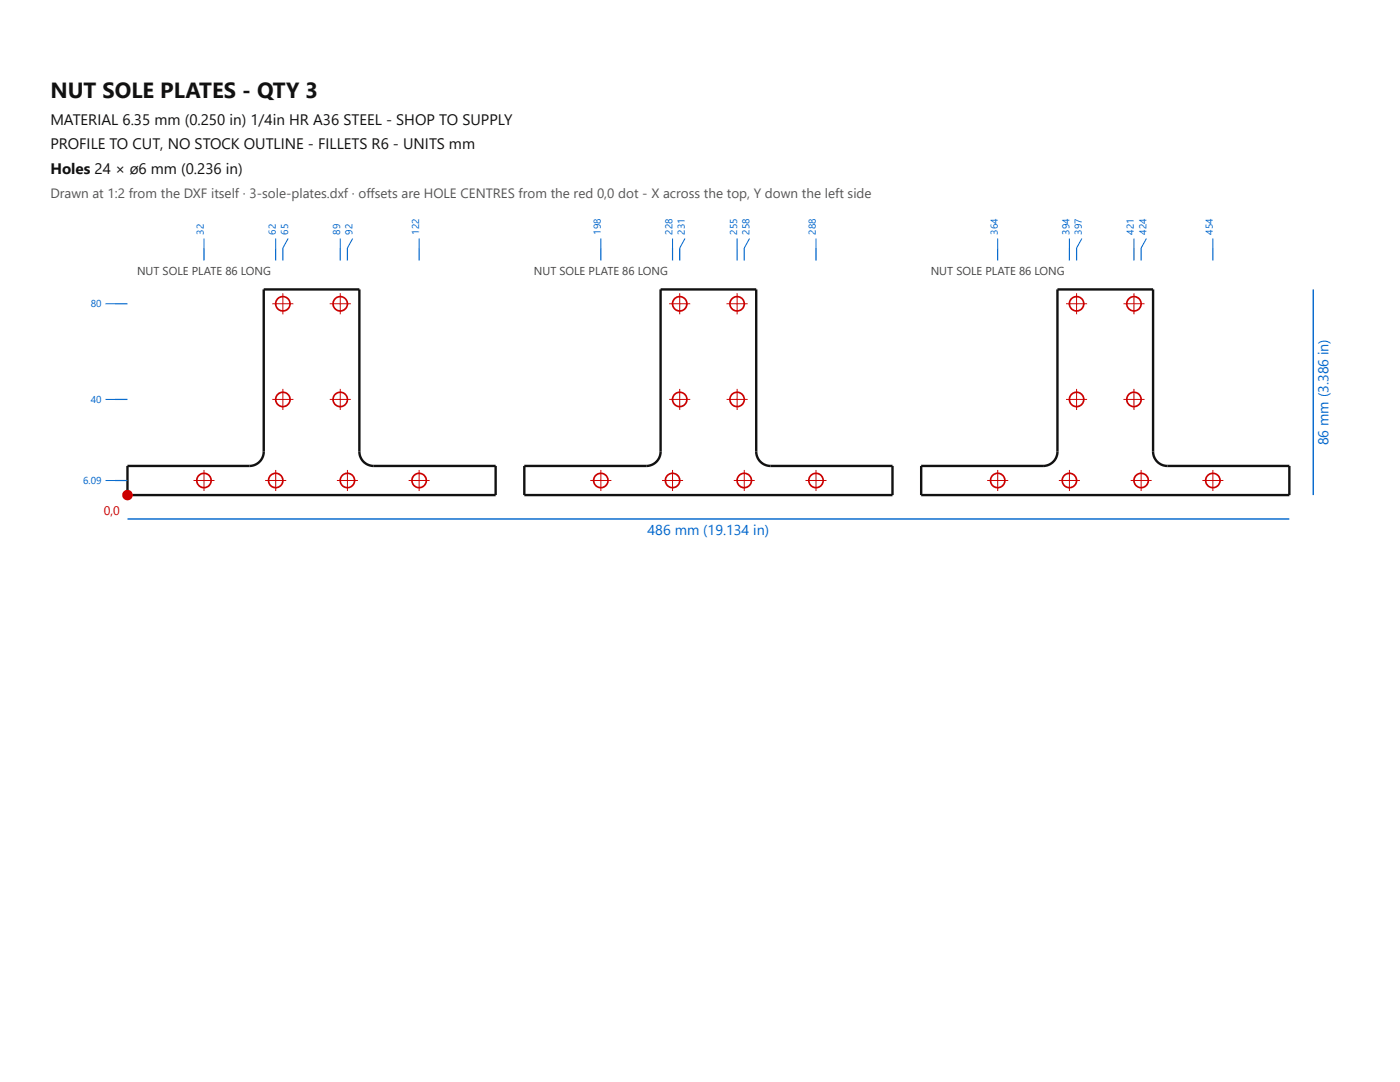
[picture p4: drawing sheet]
<svg xmlns="http://www.w3.org/2000/svg" width="279mm" height="216mm" viewBox="0 0 279 216" stroke-linecap="round" stroke-linejoin="round" font-family="sans-serif">
<path d="M52.6 57.8h19.1v32.3a2.86 2.86 0 0 0 2.9 2.9h24.3v5.8h-73.5v-5.8h24.4a2.86 2.86 0 0 0 2.8-2.9zM131.8 57.8h19.1v32.3a2.86 2.86 0 0 0 2.9 2.9h24.3v5.8h-73.5v-5.8h24.4a2.86 2.86 0 0 0 2.8-2.9zM211 57.8h19.1v32.3a2.86 2.86 0 0 0 2.9 2.9h24.3v5.8h-73.5v-5.8h24.4a2.86 2.86 0 0 0 2.8-2.9z" fill="none" stroke="#111" stroke-width=".48"/>
<g fill="none" stroke="#c00" stroke-width=".33">
<circle cx="56.5" cy="79.7" r="1.43"/>
<circle cx="56.5" cy="60.6" r="1.43"/>
<circle cx="67.9" cy="79.7" r="1.43"/>
<circle cx="67.9" cy="60.6" r="1.43"/>
<circle cx="135.7" cy="79.7" r="1.43"/>
<circle cx="135.7" cy="60.6" r="1.43"/>
<circle cx="147.1" cy="79.7" r="1.43"/>
<circle cx="147.1" cy="60.6" r="1.43"/>
<circle cx="214.9" cy="79.7" r="1.43"/>
<circle cx="214.9" cy="60.6" r="1.43"/>
<circle cx="226.3" cy="79.7" r="1.43"/>
<circle cx="226.3" cy="60.6" r="1.43"/>
<circle cx="40.7" cy="95.9" r="1.43"/>
<circle cx="55" cy="95.9" r="1.43"/>
<circle cx="69.3" cy="95.9" r="1.43"/>
<circle cx="83.6" cy="95.9" r="1.43"/>
<circle cx="119.9" cy="95.9" r="1.43"/>
<circle cx="134.2" cy="95.9" r="1.43"/>
<circle cx="148.5" cy="95.9" r="1.43"/>
<circle cx="162.8" cy="95.9" r="1.43"/>
<circle cx="199.1" cy="95.9" r="1.43"/>
<circle cx="213.4" cy="95.9" r="1.43"/>
<circle cx="227.7" cy="95.9" r="1.43"/>
<circle cx="242" cy="95.9" r="1.43"/>
</g>
<g fill="none" stroke="#c00" stroke-width=".2">
<path d="M56.5 58.5v4.2M67.9 58.5v4.2M135.7 58.5v4.2M147.1 58.5v4.2M214.9 58.5v4.2M226.3 58.5v4.2M54.4 79.7h4.2M54.4 60.6h4.2M56.5 77.6v4.2M65.8 79.7h4.2M65.8 60.6h4.2M67.9 77.6v4.2"/>
<path d="M133.6 79.7h4.2M133.6 60.6h4.2M135.7 77.6v4.2M145 79.7h4.2M145 60.6h4.2M147.1 77.6v4.2M212.8 79.7h4.2M212.8 60.6h4.2M214.9 77.6v4.2M224.2 79.7h4.2M224.2 60.6h4.2M226.3 77.6v4.2"/>
<path d="M38.6 95.9h4.2M40.7 93.8v4.2M52.9 95.9h4.2M55 93.8v4.2M67.2 95.9h4.2M69.3 93.8v4.2M81.5 95.9h4.2M83.6 93.8v4.2M117.8 95.9h4.2M119.9 93.8v4.2M132.1 95.9h4.2M134.2 93.8v4.2"/>
<path d="M146.4 95.9h4.2M148.5 93.8v4.2M160.7 95.9h4.2M162.8 93.8v4.2M197 95.9h4.2M199.1 93.8v4.2M211.3 95.9h4.2M213.4 93.8v4.2M225.6 95.9h4.2M227.7 93.8v4.2M240 95.9h4.1M242 93.8v4.2"/>
</g>
<path d="M262.1 57.8v41M25.4 103.6h231.9" fill="none" stroke="#06c" stroke-width=".29"/>
<circle cx="25.4" cy="98.8" r="1.05" fill="#c00"/>
<g fill="none" stroke="#06c" stroke-width=".24">
<path d="M40.7 49.5v2.5M55 49.5v2.5M56.5 49.5v2.5M67.9 49.5v2.5M69.3 49.5v2.5M83.6 49.5v2.5M119.9 49.5v2.5M134.2 49.5v2.5M135.7 49.5v2.5M147.1 49.5v2.5M148.5 49.5v2.5M162.8 49.5v2.5"/>
<path d="M199.1 49.5v2.5M213.4 49.5v2.5M214.9 49.5v2.5M226.3 49.5v2.5M227.7 49.5v2.5M242 49.5v2.5M23 60.6h2.4M23 79.7h2.4M23 95.9h2.4"/>
</g>
<g fill="none" stroke="#06c" stroke-width=".2">
<path d="M40.7 47.6v1.9M55 47.6v1.9M57.5 47.6l-1 1.9M67.9 47.6v1.9M70.4 47.6l-1.1 1.9M83.6 47.6v1.9M119.9 47.6v1.9M134.2 47.6v1.9M136.7 47.6l-1 1.9M147.1 47.6v1.9M149.6 47.6l-1.1 1.9M162.8 47.6v1.9"/>
<path d="M199.1 47.6v1.9M213.4 47.6v1.9M215.9 47.6l-1 1.9M226.3 47.6v1.9M228.8 47.6l-1.1 1.9M242 47.6v1.9M21 60.6h2M21 79.7h2M21 95.9h2"/>
</g>
<text font-size="4.4" fill="#111" x="10.1" y="19.6">NUT SOLE PLATES - QTY 3</text>
<g font-size="3" fill="#111">
<text x="10.1" y="25">MATERIAL 6.35 mm (0.250 in) 1/4in HR A36 STEEL - SHOP TO SUPPLY</text>
<text x="10.1" y="29.7">PROFILE TO CUT, NO STOCK OUTLINE - FILLETS R6 - UNITS mm</text>
<text x="10.1" y="34.8">Holes 24 × ø6 mm (0.236 in)</text>
</g>
<g font-size="2.9" fill="#06c">
<text x="265.1" y="88.9" transform="rotate(-90 265.1 88.9)">86 mm (3.386 in)</text>
<text x="129.2" y="106.8">486 mm (19.134 in)</text>
</g>
<text font-size="2.7" fill="#555" x="10.1" y="39.6">Drawn at 1:2 from the DXF itself · 3-sole-plates.dxf · offsets are HOLE CENTRES from the red 0,0 dot - X across the top, Y down the left side</text>
<text font-size="2.5" fill="#c00" x="20.7" y="102.8">0,0</text>
<g font-size="2.3" fill="#444">
<text x="27.3" y="54.9">NUT SOLE PLATE 86 LONG</text>
<text x="106.5" y="54.9">NUT SOLE PLATE 86 LONG</text>
<text x="185.7" y="54.9">NUT SOLE PLATE 86 LONG</text>
</g>
<g font-size="2" fill="#06c">
<text x="40.7" y="46.8" transform="rotate(-90 40.7 46.8)">32</text>
<text x="55" y="46.8" transform="rotate(-90 55 46.8)">62</text>
<text x="57.5" y="46.8" transform="rotate(-90 57.5 46.8)">65</text>
<text x="67.9" y="46.8" transform="rotate(-90 67.9 46.8)">89</text>
<text x="70.4" y="46.8" transform="rotate(-90 70.4 46.8)">92</text>
<text x="83.6" y="46.8" transform="rotate(-90 83.6 46.8)">122</text>
<text x="119.9" y="46.8" transform="rotate(-90 119.9 46.8)">198</text>
<text x="134.2" y="46.8" transform="rotate(-90 134.2 46.8)">228</text>
<text x="136.7" y="46.8" transform="rotate(-90 136.7 46.8)">231</text>
<text x="147.1" y="46.8" transform="rotate(-90 147.1 46.8)">255</text>
<text x="149.6" y="46.8" transform="rotate(-90 149.6 46.8)">258</text>
<text x="162.8" y="46.8" transform="rotate(-90 162.8 46.8)">288</text>
<text x="199.1" y="46.8" transform="rotate(-90 199.1 46.8)">364</text>
<text x="213.4" y="46.8" transform="rotate(-90 213.4 46.8)">394</text>
<text x="215.9" y="46.8" transform="rotate(-90 215.9 46.8)">397</text>
<text x="226.3" y="46.8" transform="rotate(-90 226.3 46.8)">421</text>
<text x="228.8" y="46.8" transform="rotate(-90 228.8 46.8)">424</text>
<text x="242" y="46.8" transform="rotate(-90 242 46.8)">454</text>
<text x="18.1" y="61.3">80</text>
<text x="18.1" y="80.4">40</text>
<text x="16.6" y="96.6">6.09</text>
</g>
</svg>
